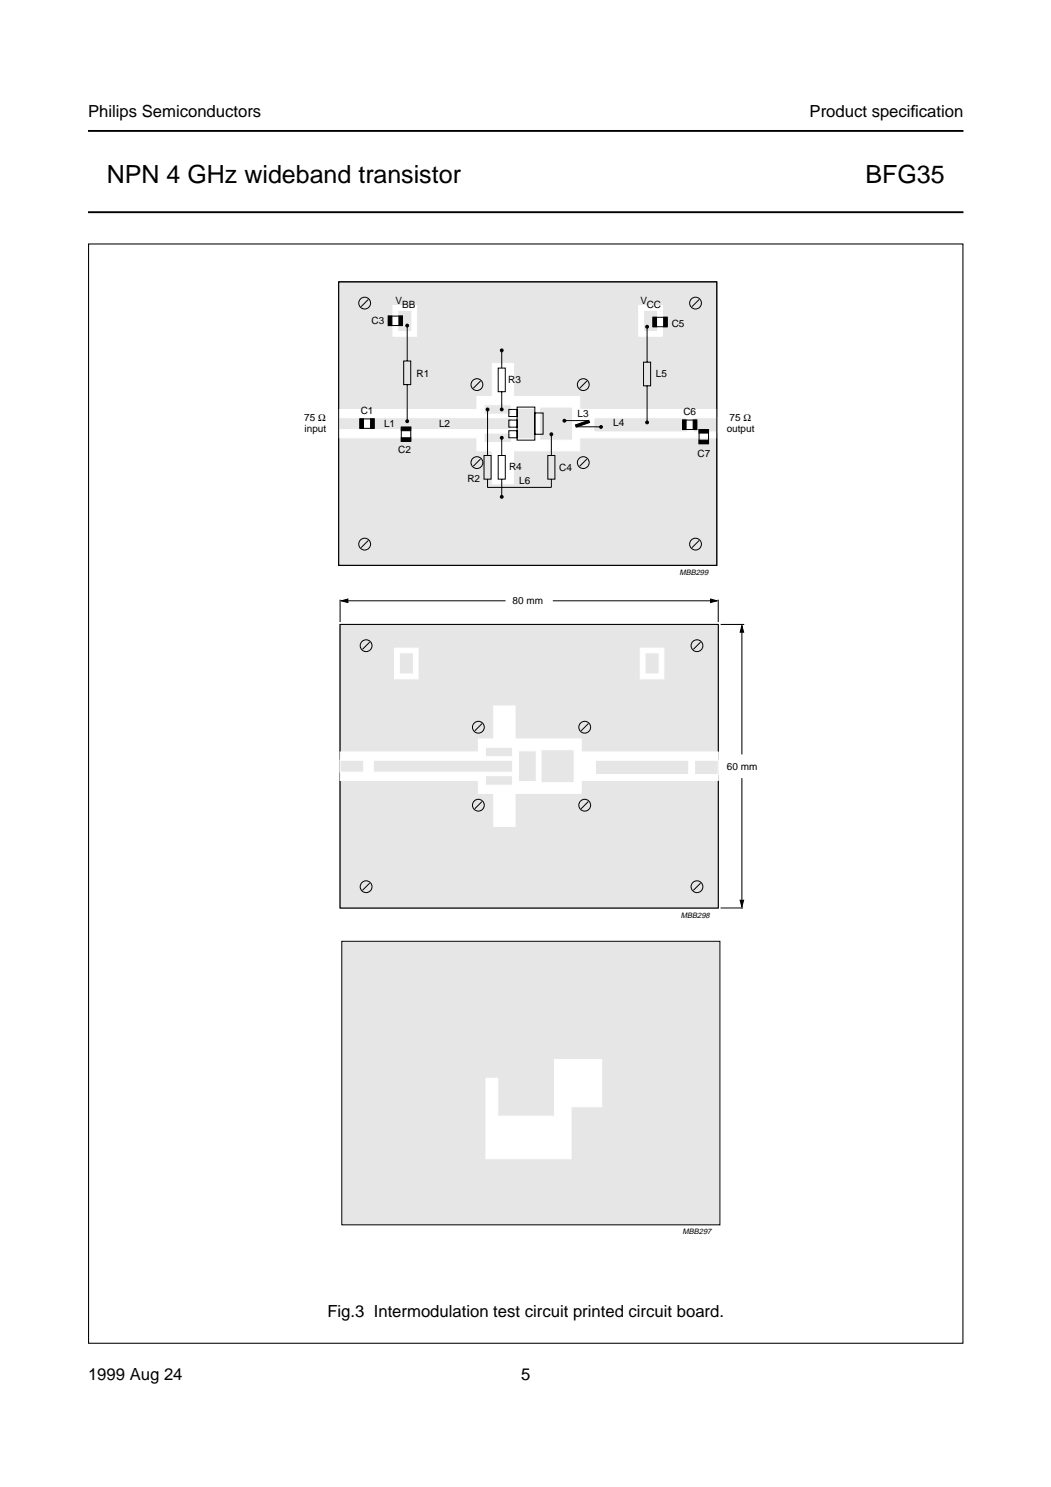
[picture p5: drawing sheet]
<svg xmlns="http://www.w3.org/2000/svg" width="210mm" height="297mm" viewBox="0 0 210 297" stroke-linecap="round" stroke-linejoin="round" font-family="sans-serif">
<path d="M17.6 26.2h174.8M17.6 42.4h174.8" fill="none" stroke="#000" stroke-width=".38"/>
<path d="M22.6 260.9h164.8v7.5h-164.8z" fill-rule="evenodd" fill="#fff"/>
<g fill="#fff">
<path d="M180.6 60h11.9z"/>
<path d="M180.5 59.2v1.9z"/>
<path d="M19.3 56.2h173.2v7.1h-173.2z"/>
<circle cx="164.3" cy="57.1" r=".22"/>
<circle cx="164.3" cy="58.9" r=".22"/>
<circle cx="164.3" cy="60.8" r=".22"/>
<circle cx="164.3" cy="62.7" r=".22"/>
<circle cx="49.4" cy="57.1" r=".22"/>
<circle cx="49.4" cy="58.9" r=".22"/>
<circle cx="49.4" cy="60.8" r=".22"/>
<circle cx="49.4" cy="62.7" r=".22"/>
</g>
<path d="M67.6 56.3h75.6v56.6h-75.6z" fill="#e6e6e6" stroke="#000" stroke-width=".2"/>
<g fill="none" stroke="#000" stroke-width=".2">
<path d="M73.5 59.8l-1.4 1.5M139.6 59.8l-1.4 1.5M73.5 108l-1.4 1.4M139.6 108l-1.4 1.4"/>
<circle cx="72.8" cy="60.5" r="1.18"/>
<circle cx="138.9" cy="60.5" r="1.18"/>
<circle cx="72.8" cy="108.7" r="1.18"/>
<circle cx="138.9" cy="108.7" r="1.18"/>
</g>
<path d="M78.5 61h4.7v6.2h-4.7z" fill="#fff" stroke="#fff" stroke-width=".2"/>
<path d="M79.4 62h2.9v4.2h-2.9z" fill="#e6e6e6" stroke="#fff" stroke-width=".2"/>
<path d="M127.6 61h4.7v6.2h-4.7z" fill="#fff" stroke="#fff" stroke-width=".2"/>
<path d="M128.5 62h2.9v4.2h-2.9z" fill="#e6e6e6" stroke="#fff" stroke-width=".2"/>
<path d="M67.6 81.8h27.6v-2.6h3.1v-6.6h4.3v6.6h13.2v2.6h27.4v5.7h-27.4v2.5h-13.2v6.7h-4.3v-6.7h-3.1v-2.5h-27.6z" fill="#fff" stroke="#fff" stroke-width=".2"/>
<g fill="#e6e6e6" stroke="#fff" stroke-width=".2">
<path d="M67.6 83.4h4.8v2.4h-4.8z"/>
<path d="M74.2 83.4h27.9v2.4h-27.9z"/>
<path d="M96.7 80.8h5.4v1.9h-5.4z"/>
<path d="M96.7 86.5h5.4v1.9h-5.4z"/>
<path d="M103.3 81.6h3.5v6.1h-3.5z"/>
<path d="M107.8 81.3h6.6v6.6h-6.6z"/>
<path d="M118.6 83.4h18.7v2.9h-18.7z"/>
<path d="M138.4 83.4h4.8v2.9h-4.8z"/>
</g>
<g fill="none" stroke="#000" stroke-width=".2">
<path d="M67.6 56.3h75.6v56.6h-75.6zM77.5 63.1h2.9v1.9h-2.9zM80.6 72.1h1.4v4.7h-1.4zM81.3 65v7.1M81.3 76.8v7.3M96 76.1l-1.5 1.4M99.5 73.5h1.4v4.7h-1.4zM100.2 70v3.5M100.2 78.2v3.6M117.2 76.1l-1.4 1.4M128.5 72.3h1.4v4.8h-1.4zM129.2 65.3v7"/>
<path d="M129.2 77.1v7.3M130.4 63.4h2.8v1.9h-2.8zM71.9 83.7h2.8v1.9h-2.8zM80.1 85.3h1.9v2.9h-1.9zM96 91.7l-1.5 1.4M96.7 91h1.4v4.7h-1.4zM97.4 81.8v9.2M97.4 95.7v1.7h12.7v-1.7M99.5 91h1.4v4.7h-1.4zM100.2 87.5v3.5M100.2 95.7v3.6M101.6 81.8h1.7v1.4h-1.7z"/>
<path d="M101.6 83.9h1.7v1.4h-1.7zM101.6 86h1.7v1.5h-1.7zM103.3 81.3h3.5v6.6h-3.5zM106.8 82.5h1.7v4.2h-1.7zM109.4 91h1.4v4.7h-1.4zM110.1 86.7v4.3M112.7 84h4.7M115.3 85.3h4.7M117.2 91.7l-1.4 1.4M136.3 83.9h2.8v1.9h-2.8zM139.6 85.8h1.9v2.8h-1.9z"/>
<circle cx="95.2" cy="76.8" r="1.18"/>
<circle cx="116.5" cy="76.8" r="1.18"/>
<circle cx="95.2" cy="92.4" r="1.18"/>
<circle cx="116.5" cy="92.4" r="1.18"/>
</g>
<g fill="#000" stroke="#000" stroke-width=".2">
<path d="M77.5 63.1h.8v1.9h-.8zM79.7 63.1h.7v1.9h-.7zM130.4 63.4h.7v1.9h-.7zM132.5 63.4h.7v1.9h-.7zM71.9 83.7h.7v1.9h-.7zM74 83.7h.7v1.9h-.7zM80.1 85.3h1.9v.7h-1.9zM80.1 87.5h1.9v.7h-1.9zM114.9 84.9l2.7-.9 .2 .4-2.7 .9zM136.3 83.9h.7v1.9h-.7zM138.4 83.9h.7v1.9h-.7zM139.6 85.8h1.9v.7h-1.9z"/>
<path d="M139.6 87.9h1.9v.7h-1.9z"/>
<circle cx="81.3" cy="65" r=".28"/>
<circle cx="100.2" cy="70" r=".28"/>
<circle cx="129.2" cy="65.3" r=".28"/>
<circle cx="81.3" cy="84.1" r=".28"/>
<circle cx="97.4" cy="81.8" r=".28"/>
<circle cx="100.2" cy="87.5" r=".28"/>
<circle cx="100.2" cy="81.8" r=".28"/>
<circle cx="100.2" cy="99.3" r=".28"/>
<circle cx="110.1" cy="86.7" r=".28"/>
<circle cx="112.7" cy="84" r=".28"/>
<circle cx="120" cy="85.3" r=".28"/>
<circle cx="129.2" cy="84.4" r=".28"/>
</g>
<g fill="#fff">
<path d="M178.9 123.7h13.5z"/>
<path d="M178.8 122.9v2z"/>
<path d="M17.6 120h174.8v7h-174.8z"/>
<circle cx="162.6" cy="120.8" r=".22"/>
<circle cx="162.6" cy="122.6" r=".22"/>
<circle cx="162.6" cy="124.5" r=".22"/>
<circle cx="162.6" cy="126.4" r=".22"/>
<circle cx="47.7" cy="120.8" r=".22"/>
<circle cx="47.7" cy="122.6" r=".22"/>
<circle cx="47.7" cy="124.5" r=".22"/>
<circle cx="47.7" cy="126.4" r=".22"/>
</g>
<path d="M67.9 124.7h75.5v56.7h-75.5z" fill="none" stroke="#000" stroke-width=".2"/>
<path d="M67.9 124.7h75.5v56.7h-75.5z" fill="#e6e6e6" stroke="#000" stroke-width=".2"/>
<g fill="none" stroke="#000" stroke-width=".2">
<path d="M67.9 119.8v4.5M143.4 119.8v4.5M68.2 120h32.8M73.8 128.3l-1.4 1.4M110.4 120h32.8M139.9 128.3l-1.4 1.4M143.9 124.7h4.7M148.2 125v25.7M148.2 155.4v25.7M73.8 176.4l-1.4 1.4M139.9 176.4l-1.4 1.4M143.9 181.4h4.5"/>
<circle cx="73.1" cy="129" r="1.18"/>
<circle cx="139.2" cy="129" r="1.18"/>
<circle cx="73.1" cy="177.1" r="1.18"/>
<circle cx="139.2" cy="177.1" r="1.18"/>
</g>
<path d="M141.9 119.7l1.3 .3-1.3 .4zM68.2 120l1.3-.3v.7zM148.2 125l.3 1.3h-.7zM147.8 179.8h.7l-.3 1.3z" fill="#000" stroke="#000" stroke-width=".2"/>
<path d="M78.8 129.5h4.7v6.1h-4.7z" fill="#fff" stroke="#fff" stroke-width=".2"/>
<path d="M79.7 130.4h2.9v4.2h-2.9z" fill="#e6e6e6" stroke="#fff" stroke-width=".2"/>
<path d="M127.9 129.5h4.7v6.1h-4.7z" fill="#fff" stroke="#fff" stroke-width=".2"/>
<path d="M128.8 130.4h2.8v4.2h-2.8z" fill="#e6e6e6" stroke="#fff" stroke-width=".2"/>
<path d="M67.9 150.2h27.6v-2.6h3.1v-6.6h4.3v6.6h13.2v2.6h27.3v5.7h-27.3v2.6h-13.2v6.6h-4.3v-6.6h-3.1v-2.6h-27.6z" fill="#fff" stroke="#fff" stroke-width=".2"/>
<g fill="#e6e6e6" stroke="#fff" stroke-width=".2">
<path d="M67.9 151.9h4.7v2.3h-4.7z"/>
<path d="M74.5 151.9h27.9v2.3h-27.9z"/>
<path d="M97 149.3h5.4v1.9h-5.4z"/>
<path d="M97 154.9h5.4v1.9h-5.4z"/>
<path d="M103.6 150h3.5v6.1h-3.5z"/>
<path d="M108 149.8h6.7v6.6h-6.7z"/>
<path d="M118.9 151.9h18.6v2.8h-18.6z"/>
<path d="M138.7 151.9h4.7v2.8h-4.7z"/>
</g>
<g fill="none" stroke="#000" stroke-width=".2">
<path d="M96.2 144.6l-1.4 1.4M117.5 144.6l-1.4 1.4M96.2 160.1l-1.4 1.5M117.5 160.1l-1.4 1.5"/>
<circle cx="95.5" cy="145.3" r="1.18"/>
<circle cx="116.8" cy="145.3" r="1.18"/>
<circle cx="95.5" cy="160.8" r="1.18"/>
<circle cx="116.8" cy="160.8" r="1.18"/>
</g>
<g fill="#fff">
<path d="M180.9 192h11.6z"/>
<path d="M180.8 191.1v2z"/>
<path d="M19.6 188.2h172.9v7.1h-172.9z"/>
<circle cx="164.6" cy="189" r=".22"/>
<circle cx="164.6" cy="190.9" r=".22"/>
<circle cx="164.6" cy="192.8" r=".22"/>
<circle cx="164.6" cy="194.7" r=".22"/>
<circle cx="49.7" cy="189" r=".22"/>
<circle cx="49.7" cy="190.9" r=".22"/>
<circle cx="49.7" cy="192.8" r=".22"/>
<circle cx="49.7" cy="194.7" r=".22"/>
</g>
<path d="M68.3 188h75.5v56.7h-75.5z" fill="#e6e6e6" stroke="#000" stroke-width=".2"/>
<path d="M97.1 215.4h2.3v7.6h11.3v-11.4h9.5v9.5h-6.2v10.4h-16.9z" fill="#fff" stroke="#fff" stroke-width=".2"/>
<path d="M17.7 48.7h174.6v219.6h-174.6z" fill="none" stroke="#000" stroke-width=".21"/>
<g font-size="5">
<text x="21.3" y="36.5">NPN 4 GHz wideband transistor</text>
<text x="172.9" y="36.5">BFG35</text>
</g>
<g font-size="3.3">
<text x="17.6" y="23.4">Philips Semiconductors</text>
<text x="161.7" y="23.4">Product specif</text>
<text x="181.9" y="23.4">ication</text>
<text x="65.4" y="263.2">Fig.3 Intermodulation test circuit printed circuit board.</text>
<text x="17.6" y="275.6">1999 Aug 24</text>
<text x="104.1" y="275.6">5</text>
</g>
<g font-size="2">
<text x="74.2" y="64.7">C3</text>
<text x="79" y="60.7">V</text>
<text x="80.3" y="61.6">BB</text>
<text x="127.9" y="60.7">V</text>
<text x="129.2" y="61.6">CC</text>
<text x="134.1" y="65.2">C5</text>
<text x="83.2" y="75.2">R1</text>
<text x="101.5" y="76.6">R3</text>
<text x="131" y="75.4">L5</text>
<text x="72" y="82.7">C1</text>
<text x="115.3" y="83.2">L3</text>
<text x="136.5" y="82.9">C6</text>
<text x="60.8" y="84.1">75 Ω</text>
<text x="60.8" y="86.2">input</text>
<text x="76.7" y="85.4">L1</text>
<text x="87.7" y="85.4">L2</text>
<text x="122.5" y="85.1">L4</text>
<text x="145.1" y="86.2">output</text>
<text x="145.7" y="84.1">75 Ω</text>
<text x="79.5" y="90.6">C2</text>
<text x="101.7" y="93.9">R4</text>
<text x="111.7" y="94">C4</text>
<text x="139.3" y="91.2">C7</text>
<text x="93.4" y="96.2">R2</text>
<text x="103.7" y="96.7">L6</text>
<text x="102.4" y="120.7">80 mm</text>
<text x="145.1" y="153.8">60 mm</text>
</g>
<g font-size="1.5">
<text x="135.7" y="114.9">MBB299</text>
<text x="136" y="183.3">MBB298</text>
<text x="136.3" y="246.6">MBB297</text>
</g>
</svg>
